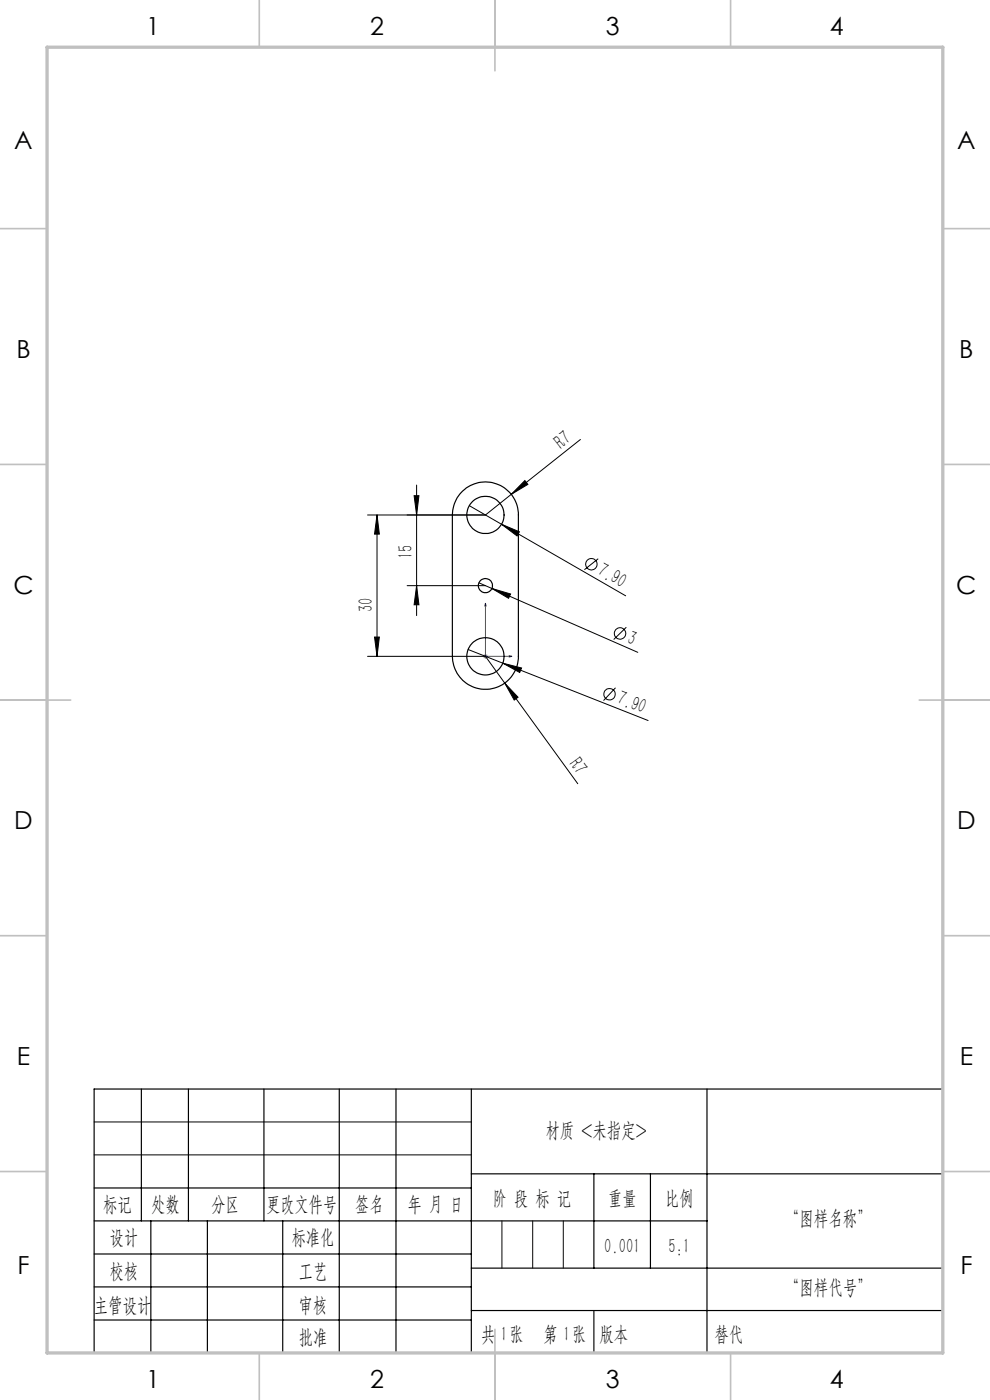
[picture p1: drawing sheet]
<svg xmlns="http://www.w3.org/2000/svg" width="210mm" height="297mm" viewBox="0 0 210 297" stroke-linecap="round" stroke-linejoin="round" font-family="sans-serif">
<g fill="none" stroke="#000" stroke-width=".21">
<path d="M123.1 93.2l-14.7 11.7M80 109.3l.5 4h-1.1zM80 109.3v29.9M87.8 105.2h1.1l-.5 4.1zM88.4 102.9v27.7M99.6 107.3l33.1 19.1M106.4 111.2l3.8 1.6-.5 .9zM108.4 104.9l-5.4 4.4h-25M111.3 101.9l.7 .9-3.6 2.1zM126.9 118.5l-2.9 2.4M78 139.2h25l4.1 5.7M79.4 135.1h1.1l-.5 4.1z"/>
<path d="M86.4 124.2h16.6M88.4 124.2l.5 4.1h-1.1zM99.3 137.8l38.2 15.1M101.6 123.6l33.7 14.8M104.4 124.8l3.9 1.2-.4 .9zM132.9 133.1l-2.7 2.6M106.6 140.7l4 1-.4 1zM107.1 144.9l2.8 3-.8 .6zM107.1 144.9l15.5 21.4M130.6 145.9l-2.6 2.7M20 238h80M20 245h80"/>
<circle cx="125.4" cy="119.7" r="1.21"/>
<circle cx="131.5" cy="134.4" r="1.22"/>
<circle cx="129.3" cy="147.3" r="1.21"/>
</g>
<path d="M103 128l.1 .5h-.3zM103 128v11.2h5.6M108 139.1l.6 .1-.6 .2z" fill="none" stroke="#00f" stroke-width=".21"/>
<path d="M102.5 139.2h1M102.6 138.9l.7 .7M103 138.7v1M103.3 138.9l-.7 .7" fill="none" stroke="#808080" stroke-width=".21"/>
<g fill="none" stroke="#000" stroke-width=".25">
<path d="M30 231v28M40 231v28M56 231v28M72 231v56M84 231v56M100 231v56M150 231v56M200 231h-180v56M20 252h80M20 259h130M32 259v28M44 259v28"/>
<path d="M60 259v28M100 249h100M126 249v20M138 249v20M20 266h80M20 273h80M100 269h100M100 278h100M20 280h80"/>
</g>
<path d="M106.5 259v10M113 259v10M119.5 259v10" fill="none" stroke="#0a0605" stroke-width=".21"/>
<path d="M126 278v9" fill="none" stroke="#0a0605" stroke-width=".25"/>
<g fill="none" stroke="#c0c0c0" stroke-width=".35">
<path d="M55 0v10M105 0v15M155 0v10M0 48.5h10M200 48.5h10M0 98.5h10M200 98.5h10M0 148.5h15M195 148.5h15M0 198.5h10M200 198.5h10M0 248.5h10"/>
<path d="M200 248.5h10M55 287v10M105 282v15M155 287v10"/>
</g>
<path d="M10 10h190v277h-190z" fill="none" stroke="#c0c0c0" stroke-width=".7"/>
<path d="M108 139.1l.6 .1-.6 .2zM103 128l.1 .5h-.3z" fill="#00f"/>
<g fill="#000">
<path d="M106.4 111.2l3.8 1.6-.5 .9zM111.3 101.9l.7 .9-3.6 2.1zM104.4 124.8l3.9 1.2-.4 .9zM106.6 140.7l4 1-.4 1zM107.1 144.9l2.8 3-.8 .6z"/>
<path d="M80 109.3l.5 4h-1.1zM79.4 135.1h1.1l-.5 4.1z"/>
<path d="M88.4 124.2l.5 4.1h-1.1zM87.8 105.2h1.1l-.5 4.1z"/>
</g>
<g fill="none" stroke="#000" stroke-width=".25">
<path d="M98.2 104.1a7 7 0 0 1 7.5-1.3 7 7 0 0 1 4.3 6.5v29.9a7 7 0 0 1-7 7 7 7 0 0 1-7-7v-29.9a7.2 7.2 0 0 1 2.2-5.2z"/>
<circle cx="103" cy="109.2" r="4"/>
<circle cx="103" cy="124.2" r="1.49"/>
<circle cx="103" cy="139.2" r="4"/>
</g>
<g font-size="5.3">
<text x="31" y="7.4">1</text>
<text x="78.5" y="7.4">2</text>
<text x="128.5" y="7.4">3</text>
<text x="176" y="7.4">4</text>
<text x="3" y="31.7">A</text>
<text x="203" y="31.7">A</text>
<text x="3.5" y="75.9">B</text>
<text x="203.5" y="75.9">B</text>
<text x="2.8" y="125.9">C</text>
<text x="202.8" y="125.9">C</text>
<text x="3" y="175.9">D</text>
<text x="203" y="175.9">D</text>
<text x="3.6" y="225.9">E</text>
<text x="203.6" y="225.9">E</text>
<text x="3.7" y="270.2">F</text>
<text x="203.7" y="270.2">F</text>
<text x="31" y="294.4">1</text>
<text x="78.5" y="294.4">2</text>
<text x="128.5" y="294.4">3</text>
<text x="176" y="294.4">4</text>
</g>
<g font-size="4.4">
<text x="119" y="95.4" transform="rotate(-38 119 95.4)">R7</text>
<text x="87.5" y="118.6" transform="rotate(-90 87.5 118.6)">15</text>
<text x="126.5" y="121.8" transform="rotate(30 126.5 121.8)">7.90</text>
<text x="79.1" y="129.9" transform="rotate(-90 79.1 129.9)">30</text>
<text x="132.8" y="136.4" transform="rotate(24 132.8 136.4)">3</text>
<text x="130.7" y="149.2" transform="rotate(22 130.7 149.2)">7.90</text>
<text x="120.6" y="162" transform="rotate(54 120.6 162)">R7</text>
<text x="115.7" y="241.2">材质 &lt;未指定&gt;</text>
<text x="21.9" y="256.9">标记</text>
<text x="32.1" y="256.9">处数</text>
<text x="44.9" y="256.9">分区</text>
<text x="56.5" y="256.9">更改文件号</text>
<text x="75.4" y="256.9">签名</text>
<text x="86.5" y="256.9">年 月 日</text>
<text x="104.5" y="255.6">阶 段 标 记</text>
<text x="129" y="255.6">重量</text>
<text x="141.1" y="255.6">比例</text>
<text x="23.3" y="263.9">设计</text>
<text x="61.9" y="263.9">标准化</text>
<text x="166.5" y="259.8">“图样名称”</text>
<text x="128.2" y="265.7">0.001</text>
<text x="141.8" y="265.7">5:1</text>
<text x="23.3" y="271.1">校核</text>
<text x="63.4" y="271">工艺</text>
<text x="166.5" y="274.6">“图样代号”</text>
<text x="19.9" y="278.3">主管设计</text>
<text x="63.4" y="278.3">审核</text>
<text x="63.4" y="285.2">批准</text>
<text x="102" y="284.4">共 张</text>
<text x="106.1" y="284.4">1</text>
<text x="115.3" y="284.4">第 张</text>
<text x="119.5" y="284.4">1</text>
<text x="127.1" y="284.4">版本</text>
</g>
<text font-size="4.4" fill="#0a0605" x="151.6" y="284.4">替代</text>
</svg>
